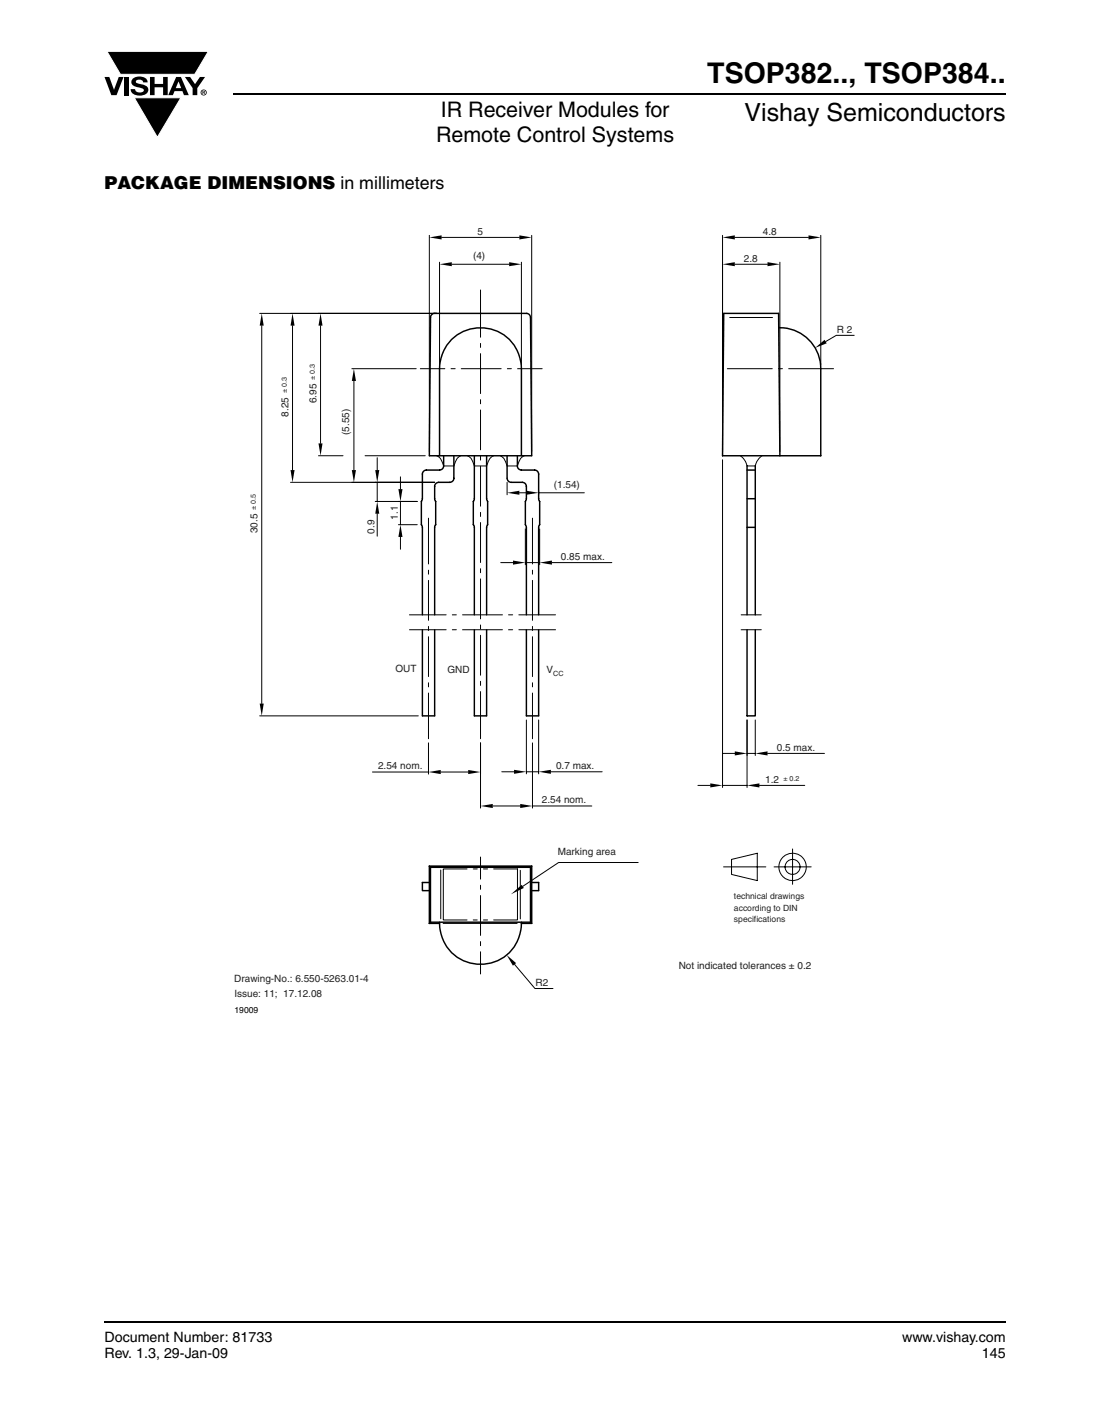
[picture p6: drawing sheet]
<svg xmlns="http://www.w3.org/2000/svg" width="216mm" height="279mm" viewBox="0 0 216 279" stroke-linecap="round" stroke-linejoin="round" font-family="sans-serif">
<path d="M20.6 261h178" fill="none" stroke="#000" stroke-width=".36"/>
<path d="M20.6 10.1h20.7v17.2h-20.7z" fill="#fff"/>
<g fill="#000">
<path d="M20.6 15.2h1l.9 2.5 1-2.5h.9l-1.4 3.6h-1zM21.1 10.1h20.1l-2.7 4.6h-14.7zM24.6 15.2h.9v3.6h-.9zM26.3 15.5a2.1 2.1 0 0 1 2.8 .3l.1 .5h-.9a.79 .79 0 0 0-.7-.6 .79 .79 0 0 0-.8 .4l.3 .3 1 .3a1.08 1.08 0 0 1 1.2 1 1.08 1.08 0 0 1-1.1 1.1 1.73 1.73 0 0 1-2.4-1.2h.9a.96 .96 0 0 0 .8 .7 .96 .96 0 0 0 .9-.5 1.31 1.31 0 0 0-1.2-.6 1.03 1.03 0 0 1-1.1-.5 1.03 1.03 0 0 1 .2-1.2zM29.6 15.2h.9v1.4h1.7v-1.4h.9v3.6h-.9v-1.6h-1.7v1.6h-.9zM26.5 19.3h9.2l-4.6 7.8zM36.5 15.2h1.1l.9 1.4 1-1.4h1l-1.5 2.2v1.4h-.9v-1.4z"/>
<path d="M35.3 16.1l-.6 1.3h1.1zM34.8 15.2h.9l1.6 3.6h-1l-.3-.8h-1.5l-.3 .8h-1z"/>
<path d="M40.1 18v.2h.2v-.1zM40 17.9l.4 .1 .1 .1-.2 .2 .2 .3-.3-.3-.1 .3h-.1zM39.8 18.3a.46 .46 0 0 0 .9 0 .46 .46 0 0 0-.9 0zM39.6 18.3a.6 .6 0 0 1 1.2 0 .6 .6 0 0 1-1.2 0z"/>
</g>
<path d="M21.1 10.1h20.1l-2.7 4.6h-14.7zM26.5 19.3h9.2l-4.6 7.8z" fill="none" stroke="#fff" stroke-width=".2"/>
<path d="M46.1 18.6h152.5" fill="none" stroke="#000" stroke-width=".36"/>
<path d="M46.3 44.7h122.5v155.6h-122.5z" fill="#fff"/>
<g fill="none" stroke="#000" stroke-width=".2">
<path d="M84.8 46.5v42.7M86.8 51.8v20.2M87.2 46.9h15.4M89.2 52.2h11.4M94.9 57.3v9.3M103 51.8v20.2M105 46.5v42.7M142.7 46.5v42.7M145.1 46.9h14.6M145.1 52.2h6.5M154 51.8v37.4M162.1 46.5v25.5"/>
<path d="M51.3 61.9h34.9M51.7 64.3v74.6M57.8 64.3v28.5M63.3 64.3v23.3M69.5 72.8h12.7M69.9 75.2v17.6M83 72.8h4.9M89.1 72.8h.8M91.1 72.8h7.9M94.9 67.8v.8M94.9 69.8v7.9M94.9 78.9v.8"/>
<path d="M100.2 72.8h.8M102.2 72.8h4.9M143.7 72.8h8.8M144.1 62.7h8.5M153.8 72.8h.8M155.8 72.8h8.9M168.7 66.2h-3.5l-2.1 1.3M57.4 95.2h28.5M62.9 90h4.9M72.1 90h11.9M74.1 99h8.3M74.5 90.4v2.4"/>
<path d="M74.5 95.2v3.8M79.1 94.2v2.4M79.1 99v4.6M86.2 90h.1a2.88 2.88 0 0 1 1.3 2h2.1l.2-.7a1.85 1.85 0 0 1 1.2-1.3M92.3 90h.1a2.81 2.81 0 0 1 1.3 2h2.4l.3-.7a1.87 1.87 0 0 1 1.1-1.3M94.9 80.9v7.9M94.9 90v.9M94.9 92.1v7.8M98.8 90a2.82 2.82 0 0 1 1.4 2h2l.3-.7a1.8 1.8 0 0 1 1.1-1.3M100.2 95.2v2.5M102.6 97.3h1.4M106.4 96.9v.8"/>
<path d="M106.4 97.3h9M142.7 90.8v64.7M146.2 90l.9 .9 .5 1.1M147.6 92h1.6zM150.6 90l-1 .9-.4 1.1M74.5 101.4v4.5M78.7 103.6h3.7M79.1 106v2.4M84.6 102.3v9.1M84.6 112.6v.8M84.6 114.6v7.9M94.9 101.2v.8"/>
<path d="M94.9 103.2v7.9M94.9 112.3v.8M94.9 114.3v7.9M98.9 111.1h2.4M103.8 104.4v7.1M103.8 111.1h2.8M105.2 102.3v9.1M105.2 112.6v.8M105.2 114.6v7.9M106.6 104.4v7.1M109 111.1h11.9M80.9 121.4h7.2"/>
<path d="M80.9 124.3h7.2M84.6 123.7v.8M84.6 125.7v7.9M84.6 134.8v.8M84.6 136.8v9.1M89.3 121.4h.8M89.3 124.3h.8M91.4 121.4h7.9M91.4 124.3h7.9M94.9 123.4v.8M94.9 125.4v7.9M94.9 134.5v.8"/>
<path d="M94.9 136.6v9.3M100.5 121.4h.8M100.5 124.3h.8M102.5 121.4h7.2M102.5 124.3h7.2M105.2 123.7v.8M105.2 125.7v7.9M105.2 134.8v.8M105.2 136.8v9.1M146.4 121.4h4M146.4 124.3h4M51.3 141.4h31.3"/>
<path d="M73.6 152.4h11M84.6 146.7v6.1M87.1 152.4h5.4M94.9 146.7v12.9M97.3 159.1h5.5M99.1 152.4h2.4M104 142.2v10.6M104 152.4h2.4M105.2 146.7v12.9M105.2 159.1h11.7M106.4 142.2v10.6M108.8 152.4h10.1"/>
<path d="M137.9 155.1h2.4M142.7 155.1h4.9M142.7 148.8h2.4M147.6 142.2v13.3M147.6 148.8h1.6M149.2 142.2v7M150 155.1h9M151.6 148.8h11.3M87.1 171.8v9.6M92.3 171.6h-4.7v10.1h4.7M93.5 171.6h.8M94.9 169.2v4.4"/>
<path d="M94.9 174.8v.8M94.9 176.8v7.9M95.5 171.6h.8M97.5 171.6h4.7v10.1h-4.7M102.8 171.8v9.6M126.1 170.3h-15.8l-7 4.7M142.9 171.2h8.4M144.5 169.7l5.1-1.2v5.4l-5.1-1.2zM152.9 171.2h7.3M156.6 167.6v7M87.5 182.3h14.6M93.5 181.7h.8"/>
<path d="M94.9 185.9v.8M94.9 187.9v4.4M95.5 181.7h.8M101.6 190.4l4.1 4.8h3.5"/>
<circle cx="156.5" cy="171.2" r="1.48"/>
<circle cx="156.6" cy="171.2" r="2.71"/>
</g>
<g fill="#000">
<path d="M84.8 46.9l2.4-.4v.8zM86.8 52.2l2.4-.4v.8zM100.6 51.8l2.4 .4-2.4 .4zM102.6 46.5l2.4 .4-2.4 .4zM142.7 46.9l2.4-.4v.8zM142.7 52.2l2.4-.4v.8zM151.6 51.8l2.4 .4-2.4 .4zM159.7 46.5l2.4 .4-2.4 .4zM51.7 61.9l.4 2.4h-.8zM57.8 61.9l.4 2.4h-.8zM63.3 61.9l.4 2.4h-.8zM69.9 72.8l.4 2.4h-.8z"/>
<path d="M161 68.7l1.9-1.6 .4 .7zM57.4 92.8h.8l-.4 2.4zM62.9 87.6h.8l-.4 2.4zM69.5 92.8h.8l-.4 2.4zM74.1 92.8h.8l-.4 2.4zM78.7 96.6h.8l-.4 2.4zM100.2 97.3l2.4-.4v.8zM104 96.9l2.4 .4-2.4 .4zM74.5 99l.4 2.4h-.8zM79.1 103.6l.4 2.4h-.8zM101.3 110.7l2.5 .4-2.5 .4zM106.6 111.1l2.4-.4v.8z"/>
<path d="M51.3 138.9h.8l-.4 2.5zM84.6 152.4l2.5-.4v.8zM92.5 152l2.4 .4-2.4 .4zM94.9 159.1l2.4-.4v.9zM101.5 152l2.5 .4-2.5 .4zM102.8 158.7l2.4 .4-2.4 .5zM106.4 152.4l2.4-.4v.8zM140.3 154.7l2.4 .4-2.4 .4zM145.1 148.4l2.5 .4-2.5 .4zM147.6 155.1l2.4-.4v.8zM149.2 148.8l2.4-.4v.8zM100.9 176.6l2.2-1.9 .4 .6z"/>
<path d="M100.1 188.6l1.8 1.6-.6 .5z"/>
</g>
<g fill="none" stroke="#000" stroke-width=".29">
<path d="M85.3 62.1l.6-.2h18.1a.81 .81 0 0 1 .8 .8l.2 27.3h-20.2l.2-27.3zM153.8 64.7a8.1 8.1 0 0 1 8.3 8.1v17.2h-19.4l.3-28.1h10.8l.2 28.1M86.8 90v-17.2a8.1 8.1 0 0 1 8.1-8.1 8.1 8.1 0 0 1 8.1 8.1v17.2M87.6 90v2a.82 .82 0 0 1-.8 .8h-2.8l-.5 .6-.1 5.1-.2 .5v4.6l.2 .5v17.3M89.7 90v4.4a.8 .8 0 0 1-.8 .8h-2.2a.8 .8 0 0 0-.8 .9v2.4l.2 .5v4.6l-.2 .5v17.3M93.7 90v8.5l-.2 .5v4.6l.2 .5v17.3M96.1 90v8.5l.2 .5v4.6l-.2 .5v17.3M100.2 90v4.4a.81 .81 0 0 0 .8 .8h2.2a.81 .81 0 0 1 .8 .9v2.4l-.2 .5v4.6l.2 .5v17.3M102.2 90v2a.81 .81 0 0 0 .8 .8h2.6a.8 .8 0 0 1 .8 .8v4.9l.2 .5v4.6l-.2 .5v17.3M147.6 92v29.4M147.6 92.8h1.6M147.6 98.5h1.6"/>
<path d="M149.2 92v29.4M147.6 104.1h1.6M83.4 124.3v17.1h2.5v-17.1M93.7 124.3v17.1h2.4v-17.1M104 124.3v17.1h2.4v-17.1M147.6 124.3v17.1h1.6v-17.1M84.8 174.3h-1.4v1.6h1.4M84.8 171h20.2M84.8 171v11.3M84.8 171l.2 .3M85 171.3h19.8M85 171.3v10.8"/>
<path d="M104.8 171.3v10.8M105 175.9h1.4zM105 174.3h1.4v1.6M105 171v11.3M105 171l-.2 .3M85 182.1h19.8M85 182.1l-.2 .2M86.8 182.3a8.1 8.1 0 0 0 8.1 8.1 8.1 8.1 0 0 0 8.1-8.1M86.8 182.1v.2h-2M103 182.1v.2M104.8 182.1l.2 .2h-2"/>
</g>
<text font-size="5.6" x="139.7" y="16.4">TSOP382.., TSOP384..</text>
<text font-size="4.9" x="147.1" y="24">Vishay Semiconductors</text>
<g font-size="4.2">
<text x="87.1" y="23.1">IR Receiver Modules for</text>
<text x="86.1" y="28.1">Remote Control Systems</text>
</g>
<text font-size="3.5" x="20.6" y="37.3">PACKAGE DIMENSIONS in millimeters</text>
<g font-size="2.8">
<text x="20.6" y="264.9">Document Number: 81733</text>
<text x="20.6" y="268.1">Rev. 1.3, 29-Jan-09</text>
<text x="178.2" y="264.9">www.vishay.com</text>
<text x="194" y="268.1">145</text>
</g>
<g font-size="2" fill="#231f20">
<text x="94.3" y="46.4">5</text>
<text x="150.7" y="46.4">4.8</text>
<text x="93.4" y="51.2">(4)</text>
<text x="146.9" y="51.7">2.8</text>
<text x="165.3" y="65.7">R 2</text>
<text x="57" y="82.2" transform="rotate(-90 57 82.2)">8.25</text>
<text x="62.5" y="79.6" transform="rotate(-90 62.5 79.6)">6.95</text>
<text x="68.9" y="85.9" transform="rotate(-90 68.9 85.9)">(5.55)</text>
<text x="109.4" y="96.3">(1.54)</text>
<text x="50.9" y="105.3" transform="rotate(-90 50.9 105.3)">30.5</text>
<text x="74" y="105.3" transform="rotate(-90 74 105.3)">0.9</text>
<text x="78.6" y="102.6" transform="rotate(-90 78.6 102.6)">1.1</text>
<text x="110.8" y="110.6">0.85 max.</text>
<text x="78.1" y="132.7">OUT</text>
<text x="88.4" y="132.8">GND</text>
<text x="108" y="132.8">V</text>
<text x="153.5" y="148.2">0.5 max.</text>
<text x="74.7" y="151.9">2.54 nom.</text>
<text x="109.8" y="151.9">0.7 max.</text>
<text x="151.2" y="154.6">1.2</text>
<text x="107" y="158.6">2.54 nom.</text>
<text x="110.2" y="168.9">Marking area</text>
<text x="134.1" y="191.4">Not indicated tolerances ± 0.2</text>
<text x="46.3" y="194">Drawing-No.: 6.550-5263.01-4</text>
<text x="46.3" y="196.9">Issue: 11; 17.12.08</text>
<text x="105.8" y="194.7">R2</text>
</g>
<g font-size="1.7" fill="#231f20">
<text x="145" y="179.9">according to DIN</text>
<text x="145" y="177.5">technical drawings</text>
<text x="145" y="182.1">specifications</text>
</g>
<text font-size="1.7" x="46.3" y="199.9">19009</text>
<g font-size="1.4" fill="#231f20">
<text x="56.6" y="77.6" transform="rotate(-90 56.6 77.6)">± 0.3</text>
<text x="62.2" y="75" transform="rotate(-90 62.2 75)">± 0.3</text>
<text x="50.5" y="100.7" transform="rotate(-90 50.5 100.7)">± 0.5</text>
<text x="109.3" y="133.4">CC</text>
<text x="154.7" y="154.2">± 0.2</text>
</g>
</svg>
